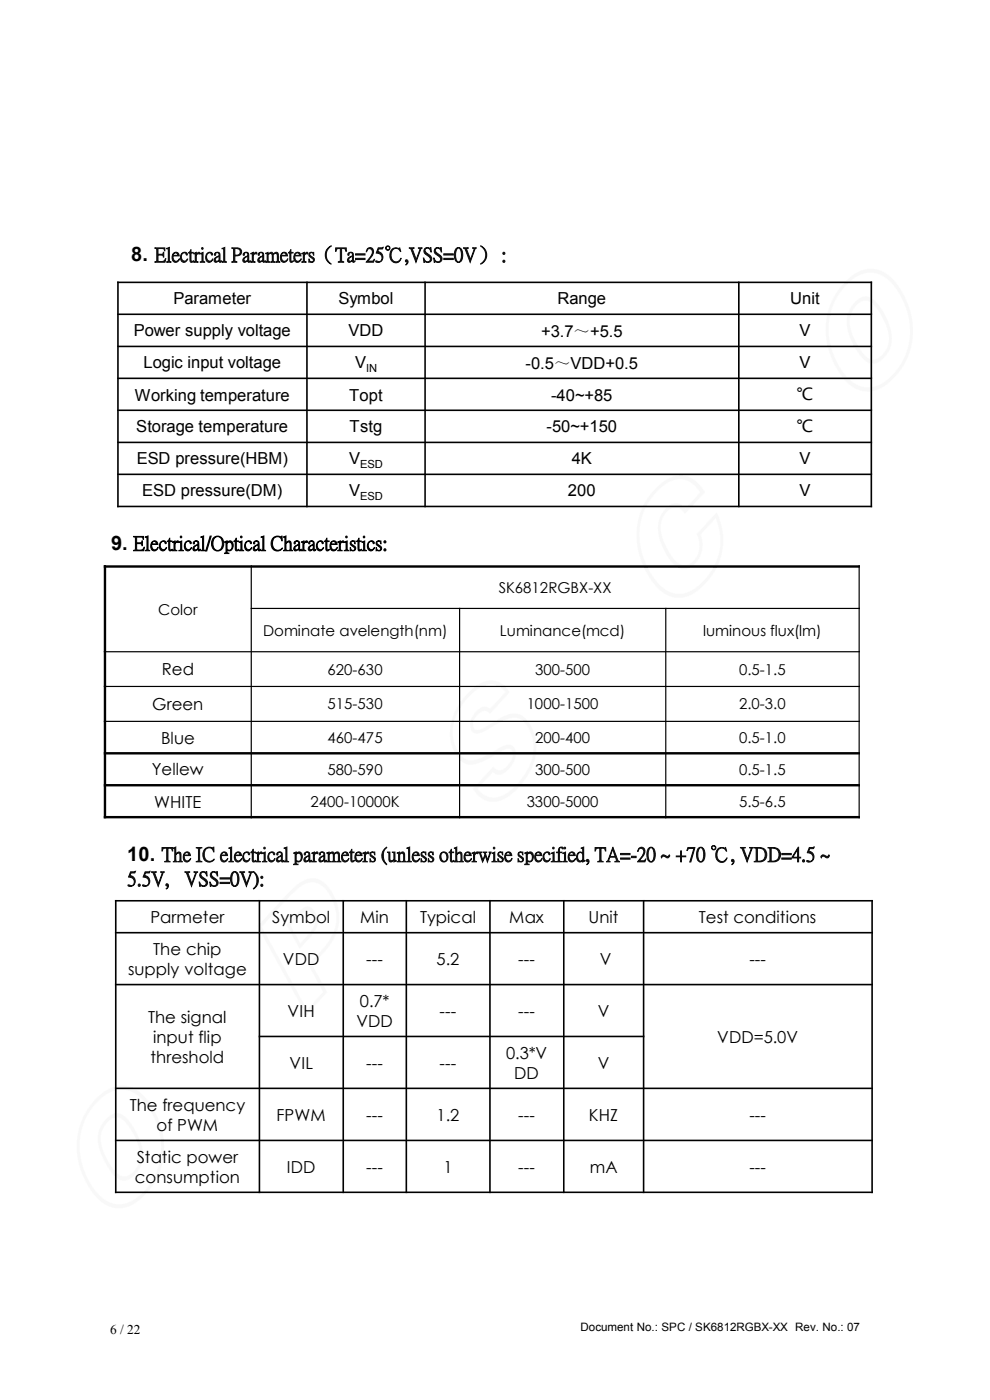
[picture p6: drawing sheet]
<svg xmlns="http://www.w3.org/2000/svg" width="210mm" height="297mm" viewBox="0 0 210 297" stroke-linecap="round" stroke-linejoin="round" font-family="sans-serif">
<path d="M22.4 237.5a2.68 2.68 0 0 1 4.5-.3 12.9 12.9 0 0 1 3.4 8.5 5.8 5.8 0 0 1-3.7 4.7 3.6 3.6 0 0 1-3.3-2.1 11 11 0 0 1-2.4-8l.4-1.2zM20.4 234a14.3 14.3 0 0 0 2 20.6 5.6 5.6 0 0 0 6.9-.7 14 14 0 0 0 2.3-18.8 7.4 7.4 0 0 0-5.6-4 7.5 7.5 0 0 0-5.6 2.9zM23.2 237.7a5.3 5.3 0 0 0-1.3 6.4 10 10 0 0 0 3.8 5.4 3 3 0 0 0 3.5-2.1 6.7 6.7 0 0 0-.6-6.2 8.3 8.3 0 0 0-3.2-4 2.05 2.05 0 0 0-2.2 .5zM20.8 232.6a6.4 6.4 0 0 1 8.1-1.4 15.1 15.1 0 0 1 .6 23.4 6.2 6.2 0 0 1-9.3-.9 15.4 15.4 0 0 1-1.3-18.8zM61.4 189.2a7.2 7.2 0 0 1 5.2-2.9 6 6 0 0 1 4.4 4.1 9.9 9.9 0 0 1-2.1 11.4l-2.7 2.9 3.2 5.8-4.4 4.8-10.3-18.8zM61.7 189.8l-6.2 6.8 9.6 17.6 3.5-3.8-3.2-5.8 3-3.1a9.1 9.1 0 0 0 2.1-10.7 5.4 5.4 0 0 0-4.2-3.6 6.8 6.8 0 0 0-4.6 2.6zM63.1 193.7l1-.9a1.5 1.5 0 0 1 2.4 .3 3.7 3.7 0 0 1-.2 5l-2.8 3.2-2.7-5.1zM63 194.7l-1.4 1.6 2.1 3.9 1.4-1.6a3.9 3.9 0 0 0 1.6-3.6l-.3-.8a1.28 1.28 0 0 0-1-1 1.28 1.28 0 0 0-1.4 .5zM99.6 146.7a6.1 6.1 0 0 1 5.7-2.2 5.1 5.1 0 0 1 2.8 2.4l-4.2 4.5a1.45 1.45 0 0 0-2.4 0 2.35 2.35 0 0 0-.7 3.4 3.2 3.2 0 0 0 2.7-.9l.5-.3a12.4 12.4 0 0 1 4.9-2.2 4.1 4.1 0 0 1 3.7 2.5 10.8 10.8 0 0 1-2 12.5 8.8 8.8 0 0 1-5.9 3.7 5 5 0 0 1-4.4-2.8l4.3-4.6a1.65 1.65 0 0 0 2.7 .1 3.3 3.3 0 0 0 1.3-3.6 1.07 1.07 0 0 0-1.4-.3l-1.9 1.1a11.9 11.9 0 0 1-5.9 2.2 5.8 5.8 0 0 1-3.7-4.7 11.7 11.7 0 0 1 3.9-10.8zM99.8 147.5a10.3 10.3 0 0 0-3.4 10.4 4.6 4.6 0 0 0 3.2 3.4 12.3 12.3 0 0 0 5.9-2.4 3.9 3.9 0 0 1 3-.8 2.75 2.75 0 0 1 .3 3.9 3.8 3.8 0 0 1-3.4 2.3l-.8-.6-3.3 3.6a4.4 4.4 0 0 0 6.6 .7 13.1 13.1 0 0 0 5.3-9.2 7.6 7.6 0 0 0-2.9-6.3 4.1 4.1 0 0 0-3.9 .6l-2.8 1.5a4 4 0 0 1-3 .9 2.73 2.73 0 0 1 0-4 2.8 2.8 0 0 1 2.7-1.5l.6 .4 3.4-3.6a3.9 3.9 0 0 0-5.8-.7zM139.8 103.8a13.8 13.8 0 0 0-2.1 17.2 8.9 8.9 0 0 0 5.5 4.9 6.3 6.3 0 0 0 5.5-2.1 12 12 0 0 0 3.1-13.9l-3.2 3.5a5.7 5.7 0 0 1-2.7 7.2 3.6 3.6 0 0 1-3.9-2 10.4 10.4 0 0 1-2.1-8.5 5.2 5.2 0 0 1 3-3.3 2.5 2.5 0 0 1 2.5 1.1l3.1-3.4a4.9 4.9 0 0 0-8-1.3zM139.5 103.3a6.4 6.4 0 0 1 6.4-2.2 7.5 7.5 0 0 1 3.6 3.3l-4.2 4.6a2.16 2.16 0 0 0-1.8-1.4 2.16 2.16 0 0 0-2.1 1 5.4 5.4 0 0 0-.7 6 9.4 9.4 0 0 0 3.7 5.2 2.8 2.8 0 0 0 3.4-1.7 5.2 5.2 0 0 0 0-4.8l4.2-4.6a13.2 13.2 0 0 1-6 17.7 6 6 0 0 1-7-2.3 15.5 15.5 0 0 1-1.5-18.6zM181.2 64.2a2.73 2.73 0 0 1 4.5-.2 12.9 12.9 0 0 1 3.5 8.4 5.7 5.7 0 0 1-3.8 4.7 3.1 3.1 0 0 1-2.8-1.5 12.1 12.1 0 0 1-2.9-8l.4-1.7zM180 60a14.3 14.3 0 0 0 1.2 21.4 5.9 5.9 0 0 0 7.6-1.3 14 14 0 0 0 1.7-18.2 7 7 0 0 0-6.4-4 7.1 7.1 0 0 0-4.1 2.1zM181.6 64.9a5.3 5.3 0 0 0-.9 5.9 10.1 10.1 0 0 0 3.8 5.4 2.43 2.43 0 0 0 2.7-1 5.3 5.3 0 0 0 .9-5.9 10 10 0 0 0-3.8-5.4 2.34 2.34 0 0 0-2.7 1zM179.7 59.4a6.3 6.3 0 0 1 8.1-1.5 15 15 0 0 1 5.5 9 14 14 0 0 1-7.2 15.8 6.1 6.1 0 0 1-7.1-2.3 15.5 15.5 0 0 1-1.2-18.8z" fill="#f8f8f8"/>
<g fill="none" stroke="#000" stroke-width=".34">
<path d="M24.8 59.9h160.2M25 59.7v47.9M65.1 59.7v47.9M90.2 59.7v47.9M156.7 59.7v47.9M184.8 59.7v47.9M24.8 66.7h160.2M24.8 73.5h160.2M24.8 80.3h160.2M24.8 87h160.2M24.8 93.9h160.2M24.8 100.6h160.2"/>
<path d="M24.8 107.4h160.2M24.4 197.9h160.8M24.4 191.1h160.8M24.6 190.9v62.2M55 190.9v62.2M72.8 190.9v62.2M86.2 190.9v62.2M103.9 190.9v62.2M119.6 190.9v62.2M136.5 190.9v62.2M185 190.9v62.2M24.4 208.9h160.8"/>
<path d="M54.9 219.9h81.8M24.4 230.9h160.8M24.4 241.9h160.8M24.4 252.9h160.8"/>
</g>
<path d="M53.3 119.9v53.7M182.2 119.9v53.7M22 138.3h160.4M53.2 129.1h129.2M97.5 128.9v44.7M141.2 128.9v44.7M22 145.6h160.4M22 153h160.4" fill="none" stroke="#000" stroke-width=".25"/>
<path d="M22.3 119.9v53.7M22 120.2h160.4M22 159.8h160.4M22 166.6h160.4M22 173.4h160.4" fill="none" stroke="#000" stroke-width=".51"/>
<g font-size="4.2">
<text x="27.9" y="55.4">8. Electrical Parameters（Ta=25℃,VSS=0V） :</text>
<text x="23.6" y="116.6">9. Electrical/Optical Characteristics:</text>
<text x="27" y="182.6">10. The IC electrical parameters (unless otherwise specified, TA=-20 ~ +70 ℃, VDD=4.5 ~</text>
</g>
<g font-size="4.2" fill="#0d0d0d">
<text x="27" y="187.8">5.5V,</text>
<text x="39.2" y="187.8">VSS=0V):</text>
</g>
<g font-size="3.5">
<text x="36.8" y="64.6">Parameter</text>
<text x="71.8" y="64.6">Symbol</text>
<text x="118.2" y="64.6">Range</text>
<text x="167.6" y="64.6">Unit</text>
<text x="28.4" y="71.4">Power supply voltage</text>
<text x="73.9" y="71.4">VDD</text>
<text x="114.8" y="71.4">+3.7～+5.5</text>
<text x="169.6" y="71.4">V</text>
<text x="30.4" y="78.1">Logic input voltage</text>
<text x="75.3" y="78.1">V</text>
<text x="111.5" y="78.2">-0.5～VDD+0.5</text>
<text x="169.6" y="78.1">V</text>
<text x="28.6" y="85">Working temperature</text>
<text x="74.1" y="85">Topt</text>
<text x="116.9" y="85">-40~+85</text>
<text x="169" y="84.9">℃</text>
<text x="28.9" y="91.7">Storage temperature</text>
<text x="74.2" y="91.7">Tstg</text>
<text x="115.9" y="91.7">-50~+150</text>
<text x="169" y="91.7">℃</text>
<text x="29" y="98.5">ESD pressure(HBM)</text>
<text x="74" y="98.5">V</text>
<text x="121.3" y="98.5">4K</text>
<text x="169.6" y="98.5">V</text>
<text x="30.1" y="105.3">ESD pressure(DM)</text>
<text x="74" y="105.3">V</text>
<text x="120.5" y="105.3">200</text>
<text x="169.6" y="105.3">V</text>
<text x="34.3" y="143.3">Red</text>
<text x="32.3" y="150.7">Green</text>
<text x="34.2" y="157.7">Blue</text>
<text x="32.2" y="164.5">Yellew</text>
<text x="32.7" y="171.3">WHITE</text>
<text x="31.9" y="195.8">Parmeter</text>
<text x="57.7" y="195.8">Symbol</text>
<text x="76.4" y="195.8">Min</text>
<text x="89.1" y="195.8">Typical</text>
<text x="108" y="195.8">Max</text>
<text x="124.8" y="195.8">Unit</text>
<text x="148.3" y="195.8">Test conditions</text>
<text x="32.5" y="202.6">The chip</text>
<text x="27.2" y="206.8">supply voltage</text>
<text x="60" y="204.7">VDD</text>
<text x="77.7" y="204.7">---</text>
<text x="92.6" y="204.7">5.2</text>
<text x="109.9" y="204.7">---</text>
<text x="127.3" y="204.7">V</text>
<text x="159" y="204.7">---</text>
<text x="61" y="215.7">VIH</text>
<text x="76.3" y="213.6">0.7*</text>
<text x="93.3" y="215.7">---</text>
<text x="109.9" y="215.7">---</text>
<text x="126.8" y="215.7">V</text>
<text x="31.4" y="217">The signal</text>
<text x="32.5" y="221.2">input flip</text>
<text x="75.6" y="217.8">VDD</text>
<text x="152.1" y="221.2">VDD=5.0V</text>
<text x="31.9" y="225.5">threshold</text>
<text x="61.4" y="226.7">VIL</text>
<text x="77.7" y="226.7">---</text>
<text x="93.3" y="226.7">---</text>
<text x="107.4" y="224.6">0.3*V</text>
<text x="126.8" y="226.7">V</text>
<text x="109.1" y="228.9">DD</text>
<text x="27.5" y="235.6">The frequency</text>
<text x="33.2" y="239.9">of PWM</text>
<text x="58.7" y="237.7">FPWM</text>
<text x="77.7" y="237.7">---</text>
<text x="92.6" y="237.7">1.2</text>
<text x="109.9" y="237.7">---</text>
<text x="124.9" y="237.7">KHZ</text>
<text x="159" y="237.7">---</text>
<text x="28.6" y="250.9">consumption</text>
<text x="29" y="246.7">Static power</text>
<text x="60.8" y="248.8">IDD</text>
<text x="77.7" y="248.8">---</text>
<text x="94.1" y="248.8">1</text>
<text x="109.9" y="248.8">---</text>
<text x="125.1" y="248.8">mA</text>
<text x="159" y="248.8">---</text>
</g>
<g font-size="3.2">
<text x="105.8" y="125.8">SK6812RGBX-XX</text>
<text x="33.6" y="130.4">Color</text>
<text x="55.8" y="134.8">Dominate avelength(nm)</text>
<text x="106" y="134.8">Luminance(mcd)</text>
<text x="149.1" y="134.8">luminous flux(lm)</text>
<text x="69.5" y="143.1">620-630</text>
<text x="113.5" y="143.1">300-500</text>
<text x="156.8" y="143.1">0.5-1.5</text>
<text x="69.5" y="150.5">515-530</text>
<text x="111.7" y="150.5">1000-1500</text>
<text x="156.8" y="150.5">2.0-3.0</text>
<text x="69.5" y="157.6">460-475</text>
<text x="113.5" y="157.6">200-400</text>
<text x="156.8" y="157.6">0.5-1.0</text>
<text x="69.5" y="164.3">580-590</text>
<text x="113.5" y="164.3">300-500</text>
<text x="156.8" y="164.3">0.5-1.5</text>
<text x="65.9" y="171.2">2400-10000K</text>
<text x="111.7" y="171.2">3300-5000</text>
<text x="156.8" y="171.2">5.5-6.5</text>
</g>
<text font-size="2.8" x="23.4" y="283.1">6 / 22</text>
<text font-size="2.5" x="123.1" y="282.3">Document No.: SPC / SK6812RGBX-XX Rev. No.: 07</text>
<g font-size="2.4">
<text x="77.6" y="79">IN</text>
<text x="76.4" y="99.4">ESD</text>
<text x="76.4" y="106.2">ESD</text>
</g>
</svg>
